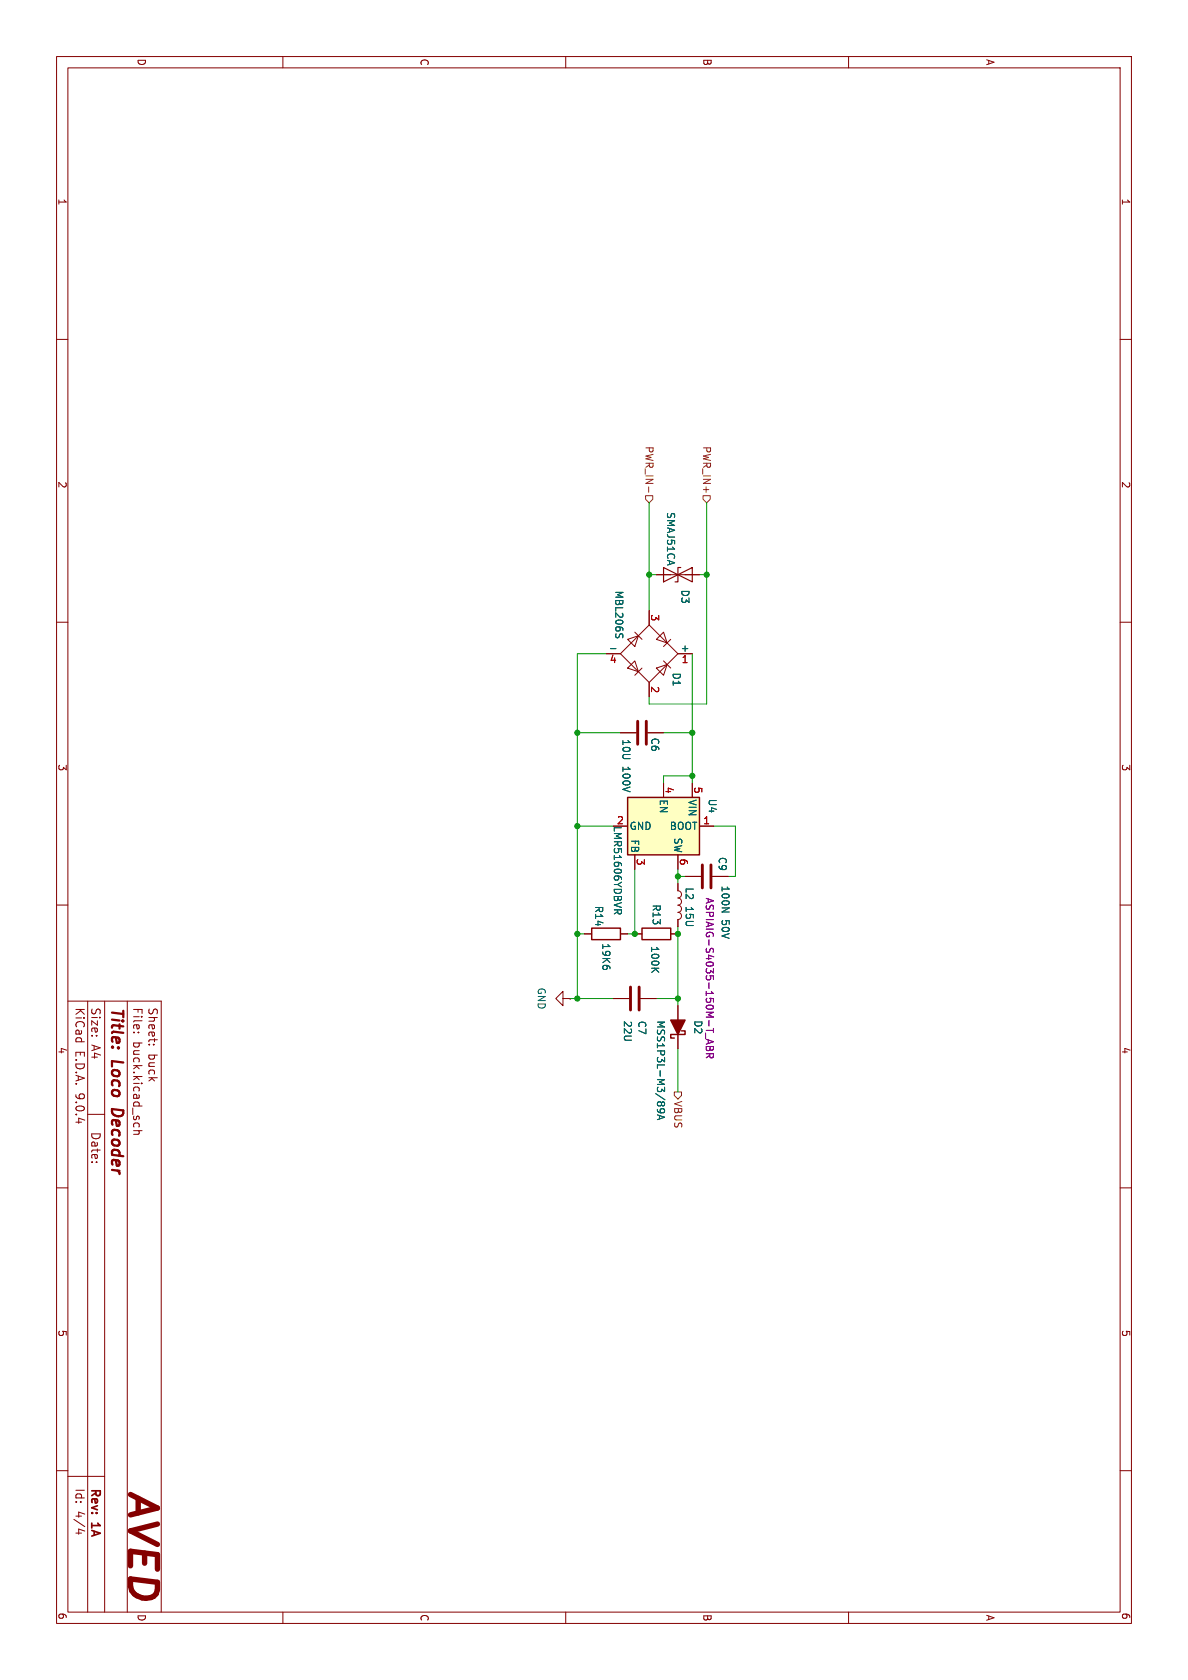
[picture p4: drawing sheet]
<svg xmlns="http://www.w3.org/2000/svg" width="210mm" height="297mm" viewBox="0 0 210 297" stroke-linecap="round" stroke-linejoin="round" font-family="sans-serif">
<g fill="none" stroke="#840000" stroke-width=".18">
<path d="M10 10h190v277h-190zM12 12h186v273h-186zM50 10v2M100 10v2M150 10v2M10 60h2M198 60h2M10 110h2M107.1 115.6h2.6M109.7 115.6l5.1-5.1 5 5.1-5 5zM110.9 118.1l1.3-1.3 .7 1.9zM110.9 113l2-.6-.7 1.9z"/>
<path d="M112.2 111.8l1.3 1.2M113.5 118.1l-1.3 1.3M114.8 107.9v2.6M116 118.1l1.9-.6-.6 1.9zM116 113l1.3-1.2 .6 1.9zM116 101.6h7.6M117.3 116.8l1.3 1.3M118.6 113l-1.3 1.3M119.8 115.6h2.6M198 110h2M109.7 129.5h2.8M114.5 129.5h2.8"/>
<path d="M114.8 120.6v2.6M10 160h2M119.8 156.2v1.3a.64 .64 0 0 1 .7 .6 .64 .64 0 0 1-.7 .6 .64 .64 0 0 1 .7 .7 .64 .64 0 0 1-.7 .6 .64 .64 0 0 1 .7 .7 .64 .64 0 0 1-.7 .6 .64 .64 0 0 1 .7 .6 .64 .64 0 0 1-.7 .7v1.2M198 160h2M12 177h16.5v108M15.5 177v108M18.5 177v108M22.5 177v108M99.5 176.5v-1.2l-1.3 1.2 1.3 1.3v-1.3h1.3M100.8 176.5h.1M103.3 165.1h1.3M109.7 165.1h1.2"/>
<path d="M112.2 165.1h1.3M118.6 165.1h1.2M15.5 197h3M23.6 182.5h.2M23.6 198.8l.1 .4M23.6 199.9h1.5M24.4 182.5h.1M24.5 199.9l.1 .2-.1 .4h-.9M24.6 198.8l-.1 .4M26.3 184.7h.2M27.1 184.7h.1M10 210h2"/>
<path d="M198 210h2M10 260h2M198 260h2M12 261h6.5M13.4 271h1M15 270.7l-1.1-.4v.9M50 285v2M100 285v2M150 285v2"/>
</g>
<path d="M21.8 196.3l-2-.2v.4" fill="none" stroke="#840000" stroke-width=".4"/>
<path d="M117.3 100.3l2.5 1.3-2.5 1.3zM119.8 101.6l2.6-1.3v2.6zM120.3 100.3h-.5v2.6h-.5" fill="none" stroke="#840000" stroke-width=".2"/>
<path d="M112.7 127.5v4.1M114.2 127.5v4.1" fill="none" stroke="#840000" stroke-width=".51"/>
<path d="M107.9 114.7h1M108.8 112.5l.3 .3 .3-.3M110.1 112.6v.2M106.6 171.3l.2 .1 .5-.1M115.7 171.2l.8 .7M115.9 171.4l-.7 .5" fill="none" stroke="#006464" stroke-width=".18"/>
<path d="M104.6 164.1h5.1v2h-5.1zM113.5 164.1h5.1v2h-5.1z" fill="none" stroke="#840000" stroke-width=".25"/>
<path d="M124.7 182.7v.9M124.8 183.7l1.3 .5-1.3 .4M124.8 185h1.3v.4l-.2 .3-.4-.3-.1 .3h-.3l-.3-.2zM124.8 186.3h1.3l-.1 .6-.3 .1-.2-.1v-.6M125.2 183.9v.6M125.5 186.6l-.7 .4M125.5 185v.4" fill="none" stroke="#840084" stroke-width=".18"/>
<path d="M110.9 141h12.7v10.1h-12.7z" fill="#ffffc2"/>
<path d="M110.9 141h12.7v10.1h-12.7zM120.5 182.2h.6v.7h-2.5v.6h.6" fill="none" stroke="#840000" stroke-width=".25"/>
<g fill="none" stroke="#840000" stroke-width=".18">
<path d="M107.1 115.6h2.6M114.8 107.9v2.6M116 101.6h2.6M119.8 115.6h2.6M121.1 101.6h2.5M109.7 129.5h2.8M114.5 129.5h2.8M114.8 120.6v2.6M117.3 138.4v2.6M122.4 138.4v2.6M108.4 146h2.5M112.2 151.1v2.6"/>
<path d="M119.8 151.1v2.6M119.8 156.2v1.3M121.1 154.9h2.8M123.6 146h2.6M125.9 154.9h2.8M103.3 165.1h1.3M108.4 176.5h2.8M109.7 165.1h1.2M112.2 165.1h1.3M113.2 176.5h2.8M118.6 165.1h1.2M119.8 162.6v1.2"/>
<path d="M119.8 177.8v7.6"/>
</g>
<path d="M107.9 114.7h1M108.8 112.5l.3 .3 .3-.3M110.1 112.6v.2M106.6 171.3l.2 .1 .5-.1M109.2 161.2l-.6 .4M109.2 160.8v.5l.2 .3 .4-.1 .1-.7M115.7 171.2l.8 .7M115.9 171.4l-.7 .5M128.9 160.5l-1.3 .7h1.3M116.2 196.1l.1 .4a.86 .86 0 0 0 1.2 0l-.1-.4-.5-.1-.2 .2v.3l.2 .2M116.2 197.1l1.3 .4-1.3 .4M116.6 197.2v.6" fill="none" stroke="#006464" stroke-width=".18"/>
<path d="M124.2 152.9v4.1M125.7 152.9v4.1M111.5 174.5v4.1M113 174.5v4.1" fill="none" stroke="#840000" stroke-width=".51"/>
<path d="M118.6 180.3h2.5l-1.3 2.6z" fill="#840000" stroke="#840000" stroke-width=".25"/>
<path d="M114.1 87.6h1.3v.7l-.6 .6-.7-.6zM114.7 86.1v.9M124.3 87.6h1.3v.7l-.7 .6-.6-.6zM119.2 193h1.3v.7l-.7 .6-.6-.6z" fill="none" stroke="#725600" stroke-width=".18"/>
<g fill="none" stroke="#009600" stroke-width=".18">
<path d="M114.8 88.9v19M124.9 88.9v35.6h-10.1v-1.3M107.1 115.6h-5v60.9M114.8 101.6h1.2M122.4 115.6v22.8M123.6 101.6h1.3M102.1 129.5h7.6M117.3 129.5h5.1M122.4 137.2h-5.1v1.2M102.1 146h6.3M112.2 153.7v11.4h-1.3M119.8 153.7v2.5"/>
<path d="M119.8 154.9h1.3M126.2 146h3.8v8.9h-1.3M100.8 176.5h7.6M102.1 165.1h1.2M116 176.5h3.8M119.8 163.8v14M119.8 185.4v7.6"/>
</g>
<path d="M124.7 182.7v.9M124.8 183.7l1.3 .5-1.3 .4M124.8 185h1.3v.4l-.2 .3-.4-.3-.1 .3h-.3l-.3-.2zM124.8 186.3h1.3l-.1 .6-.3 .1-.2-.1v-.6M125.2 183.9v.6M125.5 186.6l-.7 .4M125.5 185v.4" fill="none" stroke="#840084" stroke-width=".18"/>
<g fill="#009600" stroke="#009600" stroke-width=".18">
<circle cx="102.1" cy="165.1" r=".46"/>
<circle cx="102.1" cy="146" r=".46"/>
<circle cx="119.8" cy="165.1" r=".46"/>
<circle cx="119.8" cy="154.9" r=".46"/>
<circle cx="119.8" cy="176.5" r=".46"/>
<circle cx="102.1" cy="176.5" r=".46"/>
<circle cx="112.2" cy="165.1" r=".46"/>
<circle cx="102.1" cy="129.5" r=".46"/>
<circle cx="122.4" cy="129.5" r=".46"/>
<circle cx="122.4" cy="137.2" r=".46"/>
<circle cx="114.8" cy="101.6" r=".46"/>
<circle cx="124.9" cy="101.6" r=".46"/>
</g>
<text font-size="6.6" fill="#840000" x="21.4" y="263.1" transform="rotate(90 21.4 263.1)">AVED</text>
<g font-size="2.8" fill="#840000">
<text x="19.1" y="178" transform="rotate(90 19.1 178)">Title:</text>
<text x="19.1" y="187.7" transform="rotate(90 19.1 187.7)">Loco</text>
<text x="19.1" y="196.9" transform="rotate(90 19.1 196.9)">Decoder</text>
</g>
<g font-size="2.1" fill="#840000">
<text x="13.1" y="178" transform="rotate(90 13.1 178)">KiCad</text>
<text x="15.9" y="178" transform="rotate(90 15.9 178)">Size:</text>
<text x="23.3" y="178" transform="rotate(90 23.3 178)">File:</text>
<text x="26" y="178" transform="rotate(90 26 178)">Sheet:</text>
<text x="13.1" y="185.7" transform="rotate(90 13.1 185.7)">E.D.A.</text>
<text x="15.9" y="184.7" transform="rotate(90 15.9 184.7)">A4</text>
<text x="23.3" y="184.1" transform="rotate(90 23.3 184.1)">buck.kicad_sch</text>
<text x="26" y="186.2" transform="rotate(90 26 186.2)">buck</text>
<text x="13.1" y="193.3" transform="rotate(90 13.1 193.3)">9.0.4</text>
<text x="15.9" y="200" transform="rotate(90 15.9 200)">Date:</text>
<text x="13.1" y="263" transform="rotate(90 13.1 263)">Id:</text>
<text x="15.7" y="263" transform="rotate(90 15.7 263)">Rev:</text>
<text x="13.1" y="267.1" transform="rotate(90 13.1 267.1)">4/4</text>
<text x="15.7" y="269.4" transform="rotate(90 15.7 269.4)">1A</text>
</g>
<g font-size="1.8" fill="#840000">
<text x="24.1" y="10.3" transform="rotate(90 24.1 10.3)">D</text>
<text x="74.1" y="10.3" transform="rotate(90 74.1 10.3)">C</text>
<text x="124.1" y="10.3" transform="rotate(90 124.1 10.3)">B</text>
<text x="174.1" y="10.3" transform="rotate(90 174.1 10.3)">A</text>
<text x="10.1" y="35" transform="rotate(90 10.1 35)">1</text>
<text x="198.1" y="35" transform="rotate(90 198.1 35)">1</text>
<text x="10.1" y="85" transform="rotate(90 10.1 85)">2</text>
<text x="198.1" y="85" transform="rotate(90 198.1 85)">2</text>
<text x="10.1" y="135" transform="rotate(90 10.1 135)">3</text>
<text x="198.1" y="135" transform="rotate(90 198.1 135)">3</text>
<text x="10.1" y="185" transform="rotate(90 10.1 185)">4</text>
<text x="198.1" y="185" transform="rotate(90 198.1 185)">4</text>
<text x="10.1" y="235" transform="rotate(90 10.1 235)">5</text>
<text x="198.1" y="235" transform="rotate(90 198.1 235)">5</text>
<text x="10.1" y="285" transform="rotate(90 10.1 285)">6</text>
<text x="24.1" y="285.3" transform="rotate(90 24.1 285.3)">D</text>
<text x="74.1" y="285.3" transform="rotate(90 74.1 285.3)">C</text>
<text x="124.1" y="285.3" transform="rotate(90 124.1 285.3)">B</text>
<text x="174.1" y="285.3" transform="rotate(90 174.1 285.3)">A</text>
<text x="198.1" y="285" transform="rotate(90 198.1 285)">6</text>
</g>
<g font-size="1.8" fill="#725600">
<text x="113.9" y="78.8" transform="rotate(90 113.9 78.8)">PWR_IN-</text>
<text x="124.1" y="78.8" transform="rotate(90 124.1 78.8)">PWR_IN+</text>
<text x="119" y="194.5" transform="rotate(90 119 194.5)">VBUS</text>
</g>
<g font-size="1.8" fill="#006464">
<text x="117.7" y="90.4" transform="rotate(90 117.7 90.4)">SMAJ51CA</text>
<text x="108.6" y="104.3" transform="rotate(90 108.6 104.3)">MBL206S</text>
<text x="120.2" y="104.1" transform="rotate(90 120.2 104.1)">D3</text>
<text x="118.7" y="118.8" transform="rotate(90 118.7 118.8)">D1</text>
<text x="120.2" y="115.3">+</text>
<text x="109.8" y="130.6" transform="rotate(90 109.8 130.6)">10U</text>
<text x="114.9" y="130.3" transform="rotate(90 114.9 130.3)">C6</text>
<text x="109.8" y="135.5" transform="rotate(90 109.8 135.5)">100V</text>
<text x="116.4" y="141.2" transform="rotate(90 116.4 141.2)">EN</text>
<text x="121.5" y="141.2" transform="rotate(90 121.5 141.2)">VIN</text>
<text x="125.1" y="141.1" transform="rotate(90 125.1 141.1)">U4</text>
<text x="108.3" y="145.9" transform="rotate(90 108.3 145.9)">LMR51606YDBVR</text>
<text x="111.2" y="146.9">GND</text>
<text x="111.4" y="148.3" transform="rotate(90 111.4 148.3)">FB</text>
<text x="118.3" y="146.9">BOOT</text>
<text x="119" y="148" transform="rotate(90 119 148)">SW</text>
<text x="126.8" y="151.4" transform="rotate(90 126.8 151.4)">C9</text>
<text x="105" y="160" transform="rotate(90 105 160)">R14</text>
<text x="115.2" y="159.8" transform="rotate(90 115.2 159.8)">R13</text>
<text x="121" y="156.8" transform="rotate(90 121 156.8)">L2</text>
<text x="121" y="160.1" transform="rotate(90 121 160.1)">15U</text>
<text x="127.4" y="156.5" transform="rotate(90 127.4 156.5)">100N</text>
<text x="106.3" y="166.6" transform="rotate(90 106.3 166.6)">19K6</text>
<text x="114.9" y="167.1" transform="rotate(90 114.9 167.1)">100K</text>
<text x="127.4" y="162.6" transform="rotate(90 127.4 162.6)">50V</text>
<text x="94.8" y="174.5" transform="rotate(90 94.8 174.5)">GND</text>
<text x="110.1" y="180.3" transform="rotate(90 110.1 180.3)">22U</text>
<text x="112.6" y="180.3" transform="rotate(90 112.6 180.3)">C7</text>
<text x="115.9" y="180.3" transform="rotate(90 115.9 180.3)">MSS1P3L-M3/89A</text>
<text x="122.5" y="180.3" transform="rotate(90 122.5 180.3)">D2</text>
</g>
<g font-size="1.8" fill="#a90000">
<text x="115" y="108.5" transform="rotate(90 115 108.5)">3</text>
<text x="107.7" y="117.6">4</text>
<text x="120.4" y="117.6">1</text>
<text x="115" y="121.2" transform="rotate(90 115 121.2)">2</text>
<text x="117.6" y="139" transform="rotate(90 117.6 139)">4</text>
<text x="122.6" y="139" transform="rotate(90 122.6 139)">5</text>
<text x="109" y="145.8">2</text>
<text x="124.2" y="145.8">1</text>
<text x="112.5" y="151.7" transform="rotate(90 112.5 151.7)">3</text>
<text x="120.1" y="151.7" transform="rotate(90 120.1 151.7)">6</text>
</g>
<text font-size="1.8" fill="#840084" x="124.6" y="158.6" transform="rotate(90 124.6 158.6)">ASPIAIG-S4035-150M-T_ABR</text>
</svg>
